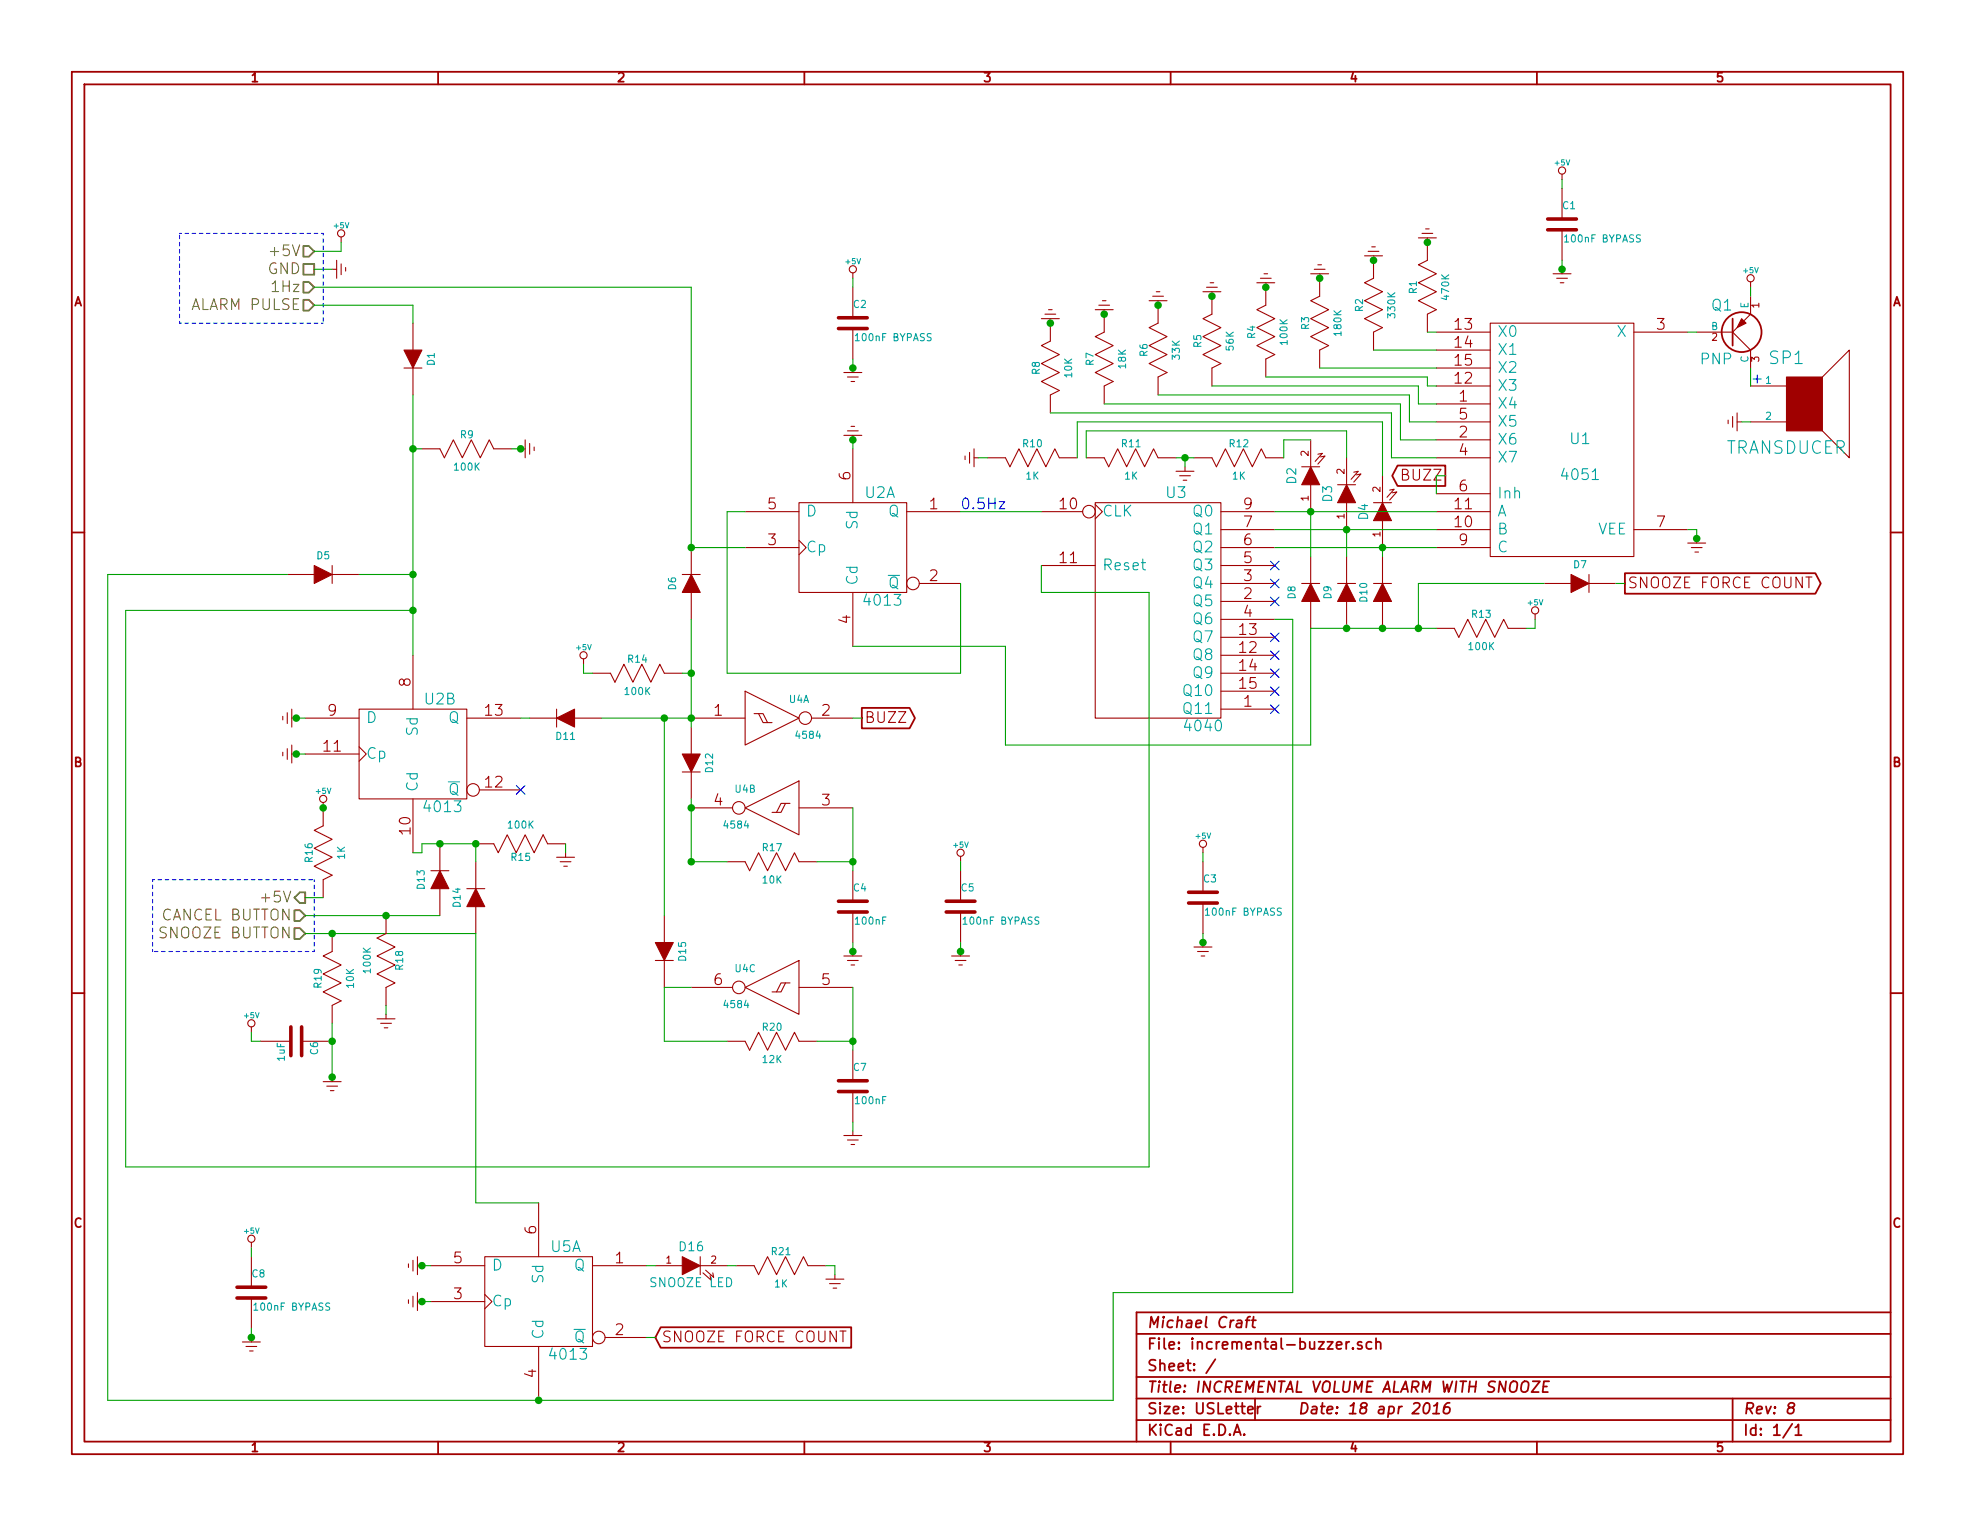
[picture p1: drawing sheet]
EESchema Schematic File Version 2
LIBS:power
LIBS:device
LIBS:transistors
LIBS:conn
LIBS:linear
LIBS:regul
LIBS:74xx
LIBS:cmos4000
LIBS:adc-dac
LIBS:memory
LIBS:xilinx
LIBS:special
LIBS:microcontrollers
LIBS:dsp
LIBS:microchip
LIBS:analog_switches
LIBS:motorola
LIBS:texas
LIBS:intel
LIBS:audio
LIBS:interface
LIBS:digital-audio
LIBS:philips
LIBS:display
LIBS:cypress
LIBS:siliconi
LIBS:opto
LIBS:atmel
LIBS:contrib
LIBS:valves
LIBS:kicad-custom-parts
LIBS:incremental-buzzer-cache
EELAYER 27 0
EELAYER END
$Descr USLetter 11000 8500
encoding utf-8
Sheet 1 1
Title "INCREMENTAL VOLUME ALARM WITH SNOOZE"
Date "18 apr 2016"
Rev "8"
Comp "Michael Craft"
Comment1 ""
Comment2 ""
Comment3 ""
Comment4 ""
$EndDescr
$Comp
L 4013 U2
U 1 1
P 4750 3050
F 0 "U2" H 4900 3350 60  0000 C CNN
F 1 "4013" H 4800 2750 60  0000 L CNN
F 2 "" H 4750 3050 60  0000 C CNN
F 3 "" H 4750 3050 60  0000 C CNN
	1    4750 3050
	1    0    0    -1  
$EndComp
$Comp
L 4584 U4
U 1 1
P 4300 4000
F 0 "U4" H 4450 4100 40  0000 C CNN
F 1 "4584" H 4500 3900 40  0000 C CNN
F 2 "~" H 4250 4000 60  0000 C CNN
F 3 "~" H 4250 4000 60  0000 C CNN
	1    4300 4000
	1    0    0    -1  
$EndComp
$Comp
L 4040 U3
U 1 1
P 6450 3400
F 0 "U3" H 6550 4050 60  0000 C CNN
F 1 "4040" H 6700 2750 60  0000 C CNN
F 2 "" H 6450 3400 60  0000 C CNN
F 3 "" H 6450 3400 60  0000 C CNN
	1    6450 3400
	1    0    0    -1  
$EndComp
$Comp
L 4051 U1
U 1 1
P 8700 2450
F 0 "U1" H 8800 2450 60  0000 C CNN
F 1 "4051" H 8800 2250 60  0000 C CNN
F 2 "" H 8700 2450 60  0000 C CNN
F 3 "" H 8700 2450 60  0000 C CNN
	1    8700 2450
	1    0    0    -1  
$EndComp
Text HLabel 1750 1400 0    60   Input ~ 0
+5V
Text HLabel 1750 1500 0    60   UnSpc ~ 0
GND
Text HLabel 1750 1600 0    60   Input ~ 0
1Hz
$Comp
L USGND #PWR17
U 1 1
P 4750 2450
F 0 "#PWR17" H 4750 2450 30  0001 C CNN
F 1 "GND" H 4750 2380 30  0001 C CNN
F 2 "" H 4750 2450 60  0000 C CNN
F 3 "" H 4750 2450 60  0000 C CNN
	1    4750 2450
	-1   0    0    1   
$EndComp
$Comp
L USGND #PWR5
U 1 1
P 1850 1500
F 0 "#PWR5" H 1850 1500 30  0001 C CNN
F 1 "GND" H 1850 1430 30  0001 C CNN
F 2 "" H 1850 1500 60  0000 C CNN
F 3 "" H 1850 1500 60  0000 C CNN
	1    1850 1500
	0    -1   -1   0   
$EndComp
Text Notes 5350 2850 0    60   ~ 0
0.5Hz
$Comp
L 4584 U4
U 2 1
P 4300 4500
F 0 "U4" H 4450 4600 40  0000 C CNN
F 1 "4584" H 4500 4400 40  0000 C CNN
F 2 "~" H 4250 4500 60  0000 C CNN
F 3 "~" H 4250 4500 60  0000 C CNN
	2    4300 4500
	-1   0    0    -1  
$EndComp
$Comp
L DIODE D6
U 1 1
P 3850 3250
F 0 "D6" H 3850 3350 40  0000 C CNN
F 1 "DIODE" H 3850 3150 40  0001 C CNN
F 2 "~" H 3850 3250 60  0000 C CNN
F 3 "~" H 3850 3250 60  0000 C CNN
	1    3850 3250
	0    -1   -1   0   
$EndComp
$Comp
L DIODE D12
U 1 1
P 3850 4250
F 0 "D12" H 3850 4350 40  0000 C CNN
F 1 "DIODE" H 3850 4150 40  0001 C CNN
F 2 "~" H 3850 4250 60  0000 C CNN
F 3 "~" H 3850 4250 60  0000 C CNN
	1    3850 4250
	0    1    1    0   
$EndComp
$Comp
L USR R17
U 1 1
P 4300 4800
F 0 "R17" V 4380 4800 40  0000 C CNN
F 1 "10K" V 4200 4800 40  0000 C CNN
F 2 "~" V 4230 4800 30  0000 C CNN
F 3 "~" H 4300 4800 30  0000 C CNN
	1    4300 4800
	0    -1   -1   0   
$EndComp
$Comp
L USR R14
U 1 1
P 3550 3750
F 0 "R14" V 3630 3750 40  0000 C CNN
F 1 "100K" V 3450 3750 40  0000 C CNN
F 2 "~" V 3480 3750 30  0000 C CNN
F 3 "~" H 3550 3750 30  0000 C CNN
	1    3550 3750
	0    -1   -1   0   
$EndComp
$Comp
L +5V #PWR23
U 1 1
P 3250 3700
F 0 "#PWR23" H 3250 3790 20  0001 C CNN
F 1 "+5V" H 3250 3790 30  0000 C CNN
F 2 "" H 3250 3700 60  0000 C CNN
F 3 "" H 3250 3700 60  0000 C CNN
	1    3250 3700
	1    0    0    -1  
$EndComp
$Comp
L C C4
U 1 1
P 4750 5050
F 0 "C4" H 4750 5150 40  0000 L CNN
F 1 "100nF" H 4756 4965 40  0000 L CNN
F 2 "~" H 4788 4900 30  0000 C CNN
F 3 "~" H 4750 5050 60  0000 C CNN
	1    4750 5050
	1    0    0    -1  
$EndComp
$Comp
L USGND #PWR31
U 1 1
P 4750 5300
F 0 "#PWR31" H 4750 5300 30  0001 C CNN
F 1 "GND" H 4750 5230 30  0001 C CNN
F 2 "" H 4750 5300 60  0000 C CNN
F 3 "" H 4750 5300 60  0000 C CNN
	1    4750 5300
	1    0    0    -1  
$EndComp
$Comp
L C C5
U 1 1
P 5350 5050
F 0 "C5" H 5350 5150 40  0000 L CNN
F 1 "100nF BYPASS" H 5356 4965 40  0000 L CNN
F 2 "~" H 5388 4900 30  0000 C CNN
F 3 "~" H 5350 5050 60  0000 C CNN
	1    5350 5050
	1    0    0    -1  
$EndComp
$Comp
L +5V #PWR29
U 1 1
P 5350 4800
F 0 "#PWR29" H 5350 4890 20  0001 C CNN
F 1 "+5V" H 5350 4890 30  0000 C CNN
F 2 "" H 5350 4800 60  0000 C CNN
F 3 "" H 5350 4800 60  0000 C CNN
	1    5350 4800
	1    0    0    -1  
$EndComp
$Comp
L USGND #PWR32
U 1 1
P 5350 5300
F 0 "#PWR32" H 5350 5300 30  0001 C CNN
F 1 "GND" H 5350 5230 30  0001 C CNN
F 2 "" H 5350 5300 60  0000 C CNN
F 3 "" H 5350 5300 60  0000 C CNN
	1    5350 5300
	1    0    0    -1  
$EndComp
$Comp
L C C2
U 1 1
P 4750 1800
F 0 "C2" H 4750 1900 40  0000 L CNN
F 1 "100nF BYPASS" H 4756 1715 40  0000 L CNN
F 2 "~" H 4788 1650 30  0000 C CNN
F 3 "~" H 4750 1800 60  0000 C CNN
	1    4750 1800
	1    0    0    -1  
$EndComp
$Comp
L +5V #PWR7
U 1 1
P 4750 1550
F 0 "#PWR7" H 4750 1640 20  0001 C CNN
F 1 "+5V" H 4750 1640 30  0000 C CNN
F 2 "" H 4750 1550 60  0000 C CNN
F 3 "" H 4750 1550 60  0000 C CNN
	1    4750 1550
	1    0    0    -1  
$EndComp
$Comp
L USGND #PWR15
U 1 1
P 4750 2050
F 0 "#PWR15" H 4750 2050 30  0001 C CNN
F 1 "GND" H 4750 1980 30  0001 C CNN
F 2 "" H 4750 2050 60  0000 C CNN
F 3 "" H 4750 2050 60  0000 C CNN
	1    4750 2050
	1    0    0    -1  
$EndComp
$Comp
L C C3
U 1 1
P 6700 5000
F 0 "C3" H 6700 5100 40  0000 L CNN
F 1 "100nF BYPASS" H 6706 4915 40  0000 L CNN
F 2 "~" H 6738 4850 30  0000 C CNN
F 3 "~" H 6700 5000 60  0000 C CNN
	1    6700 5000
	1    0    0    -1  
$EndComp
$Comp
L +5V #PWR28
U 1 1
P 6700 4750
F 0 "#PWR28" H 6700 4840 20  0001 C CNN
F 1 "+5V" H 6700 4840 30  0000 C CNN
F 2 "" H 6700 4750 60  0000 C CNN
F 3 "" H 6700 4750 60  0000 C CNN
	1    6700 4750
	1    0    0    -1  
$EndComp
$Comp
L USGND #PWR30
U 1 1
P 6700 5250
F 0 "#PWR30" H 6700 5250 30  0001 C CNN
F 1 "GND" H 6700 5180 30  0001 C CNN
F 2 "" H 6700 5250 60  0000 C CNN
F 3 "" H 6700 5250 60  0000 C CNN
	1    6700 5250
	1    0    0    -1  
$EndComp
$Comp
L C C1
U 1 1
P 8700 1250
F 0 "C1" H 8700 1350 40  0000 L CNN
F 1 "100nF BYPASS" H 8706 1165 40  0000 L CNN
F 2 "~" H 8738 1100 30  0000 C CNN
F 3 "~" H 8700 1250 60  0000 C CNN
	1    8700 1250
	1    0    0    -1  
$EndComp
$Comp
L +5V #PWR1
U 1 1
P 8700 1000
F 0 "#PWR1" H 8700 1090 20  0001 C CNN
F 1 "+5V" H 8700 1090 30  0000 C CNN
F 2 "" H 8700 1000 60  0000 C CNN
F 3 "" H 8700 1000 60  0000 C CNN
	1    8700 1000
	1    0    0    -1  
$EndComp
$Comp
L USGND #PWR6
U 1 1
P 8700 1500
F 0 "#PWR6" H 8700 1500 30  0001 C CNN
F 1 "GND" H 8700 1430 30  0001 C CNN
F 2 "" H 8700 1500 60  0000 C CNN
F 3 "" H 8700 1500 60  0000 C CNN
	1    8700 1500
	1    0    0    -1  
$EndComp
NoConn ~ 7100 3150
NoConn ~ 7100 3250
NoConn ~ 7100 3350
NoConn ~ 7100 3550
NoConn ~ 7100 3650
NoConn ~ 7100 3750
NoConn ~ 7100 3850
NoConn ~ 7100 3950
$Comp
L 4584 U4
U 3 1
P 4300 5500
F 0 "U4" H 4450 5600 40  0000 C CNN
F 1 "4584" H 4500 5400 40  0000 C CNN
F 2 "~" H 4250 5500 60  0000 C CNN
F 3 "~" H 4250 5500 60  0000 C CNN
	3    4300 5500
	-1   0    0    -1  
$EndComp
$Comp
L DIODE D15
U 1 1
P 3700 5300
F 0 "D15" H 3700 5400 40  0000 C CNN
F 1 "DIODE" H 3700 5200 40  0001 C CNN
F 2 "~" H 3700 5300 60  0000 C CNN
F 3 "~" H 3700 5300 60  0000 C CNN
	1    3700 5300
	0    1    1    0   
$EndComp
$Comp
L USR R20
U 1 1
P 4300 5800
F 0 "R20" V 4380 5800 40  0000 C CNN
F 1 "12K" V 4200 5800 40  0000 C CNN
F 2 "~" V 4230 5800 30  0000 C CNN
F 3 "~" H 4300 5800 30  0000 C CNN
	1    4300 5800
	0    -1   -1   0   
$EndComp
$Comp
L C C7
U 1 1
P 4750 6050
F 0 "C7" H 4750 6150 40  0000 L CNN
F 1 "100nF" H 4756 5965 40  0000 L CNN
F 2 "~" H 4788 5900 30  0000 C CNN
F 3 "~" H 4750 6050 60  0000 C CNN
	1    4750 6050
	1    0    0    -1  
$EndComp
$Comp
L USGND #PWR36
U 1 1
P 4750 6300
F 0 "#PWR36" H 4750 6300 30  0001 C CNN
F 1 "GND" H 4750 6230 30  0001 C CNN
F 2 "" H 4750 6300 60  0000 C CNN
F 3 "" H 4750 6300 60  0000 C CNN
	1    4750 6300
	1    0    0    -1  
$EndComp
$Comp
L DIODE D8
U 1 1
P 7300 3300
F 0 "D8" H 7300 3400 40  0000 C CNN
F 1 "DIODE" H 7300 3200 40  0001 C CNN
F 2 "~" H 7300 3300 60  0000 C CNN
F 3 "~" H 7300 3300 60  0000 C CNN
	1    7300 3300
	0    -1   -1   0   
$EndComp
$Comp
L DIODE D9
U 1 1
P 7500 3300
F 0 "D9" H 7500 3400 40  0000 C CNN
F 1 "DIODE" H 7500 3200 40  0001 C CNN
F 2 "~" H 7500 3300 60  0000 C CNN
F 3 "~" H 7500 3300 60  0000 C CNN
	1    7500 3300
	0    -1   -1   0   
$EndComp
$Comp
L DIODE D10
U 1 1
P 7700 3300
F 0 "D10" H 7700 3400 40  0000 C CNN
F 1 "DIODE" H 7700 3200 40  0001 C CNN
F 2 "~" H 7700 3300 60  0000 C CNN
F 3 "~" H 7700 3300 60  0000 C CNN
	1    7700 3300
	0    -1   -1   0   
$EndComp
$Comp
L USR R13
U 1 1
P 8250 3500
F 0 "R13" V 8330 3500 40  0000 C CNN
F 1 "100K" V 8150 3500 40  0000 C CNN
F 2 "~" V 8180 3500 30  0000 C CNN
F 3 "~" H 8250 3500 30  0000 C CNN
	1    8250 3500
	0    -1   -1   0   
$EndComp
$Comp
L +5V #PWR22
U 1 1
P 8550 3450
F 0 "#PWR22" H 8550 3540 20  0001 C CNN
F 1 "+5V" H 8550 3540 30  0000 C CNN
F 2 "" H 8550 3450 60  0000 C CNN
F 3 "" H 8550 3450 60  0000 C CNN
	1    8550 3450
	1    0    0    -1  
$EndComp
$Comp
L SPEAKER SP1
U 1 1
P 10050 2250
F 0 "SP1" H 9950 2500 70  0000 C CNN
F 1 "TRANSDUCER" H 9950 2000 70  0000 C CNN
F 2 "~" H 10050 2250 60  0000 C CNN
F 3 "~" H 10050 2250 60  0000 C CNN
	1    10050 2250
	1    0    0    -1  
$EndComp
Text Notes 9750 2150 0    60   ~ 0
+
$Comp
L USGND #PWR21
U 1 1
P 9450 3000
F 0 "#PWR21" H 9450 3000 30  0001 C CNN
F 1 "GND" H 9450 2930 30  0001 C CNN
F 2 "" H 9450 3000 60  0000 C CNN
F 3 "" H 9450 3000 60  0000 C CNN
	1    9450 3000
	1    0    0    -1  
$EndComp
$Comp
L PNP Q1
U 1 1
P 9650 1850
F 0 "Q1" H 9650 1700 60  0000 R CNN
F 1 "PNP" H 9650 2000 60  0000 R CNN
F 2 "~" H 9650 1850 60  0000 C CNN
F 3 "~" H 9650 1850 60  0000 C CNN
	1    9650 1850
	1    0    0    1   
$EndComp
$Comp
L USR R8
U 1 1
P 5850 2050
F 0 "R8" V 5930 2050 40  0000 C CNN
F 1 "10K" V 5750 2050 40  0000 C CNN
F 2 "~" V 5780 2050 30  0000 C CNN
F 3 "~" H 5850 2050 30  0000 C CNN
	1    5850 2050
	-1   0    0    1   
$EndComp
$Comp
L 4013 U2
U 2 1
P 2300 4200
F 0 "U2" H 2450 4500 60  0000 C CNN
F 1 "4013" H 2350 3900 60  0000 L CNN
F 2 "" H 2300 4200 60  0000 C CNN
F 3 "" H 2300 4200 60  0000 C CNN
	2    2300 4200
	1    0    0    -1  
$EndComp
$Comp
L DIODE D11
U 1 1
P 3150 4000
F 0 "D11" H 3150 4100 40  0000 C CNN
F 1 "DIODE" H 3150 3900 40  0001 C CNN
F 2 "~" H 3150 4000 60  0000 C CNN
F 3 "~" H 3150 4000 60  0000 C CNN
	1    3150 4000
	-1   0    0    1   
$EndComp
NoConn ~ 2900 4400
$Comp
L USGND #PWR24
U 1 1
P 1650 4000
F 0 "#PWR24" H 1650 4000 30  0001 C CNN
F 1 "GND" H 1650 3930 30  0001 C CNN
F 2 "" H 1650 4000 60  0000 C CNN
F 3 "" H 1650 4000 60  0000 C CNN
	1    1650 4000
	0    1    1    0   
$EndComp
$Comp
L USGND #PWR25
U 1 1
P 1650 4200
F 0 "#PWR25" H 1650 4200 30  0001 C CNN
F 1 "GND" H 1650 4130 30  0001 C CNN
F 2 "" H 1650 4200 60  0000 C CNN
F 3 "" H 1650 4200 60  0000 C CNN
	1    1650 4200
	0    1    1    0   
$EndComp
Text HLabel 1750 1700 0    60   Input ~ 0
ALARM PULSE
Text HLabel 1700 5100 0    60   Input ~ 0
CANCEL BUTTON
Text HLabel 1700 5200 0    60   Input ~ 0
SNOOZE BUTTON
Text HLabel 1700 5000 0    60   Output ~ 0
+5V
$Comp
L +5V #PWR2
U 1 1
P 1900 1350
F 0 "#PWR2" H 1900 1440 20  0001 C CNN
F 1 "+5V" H 1900 1440 30  0000 C CNN
F 2 "" H 1900 1350 60  0000 C CNN
F 3 "" H 1900 1350 60  0000 C CNN
	1    1900 1350
	1    0    0    -1  
$EndComp
$Comp
L +5V #PWR26
U 1 1
P 1800 4500
F 0 "#PWR26" H 1800 4590 20  0001 C CNN
F 1 "+5V" H 1800 4590 30  0000 C CNN
F 2 "" H 1800 4500 60  0000 C CNN
F 3 "" H 1800 4500 60  0000 C CNN
	1    1800 4500
	1    0    0    -1  
$EndComp
$Comp
L 4013 U5
U 1 1
P 3000 7250
F 0 "U5" H 3150 7550 60  0000 C CNN
F 1 "4013" H 3050 6950 60  0000 L CNN
F 2 "" H 3000 7250 60  0000 C CNN
F 3 "" H 3000 7250 60  0000 C CNN
	1    3000 7250
	1    0    0    -1  
$EndComp
$Comp
L USR R19
U 1 1
P 1850 5450
F 0 "R19" V 1930 5450 40  0000 C CNN
F 1 "10K" V 1750 5450 40  0000 C CNN
F 2 "~" V 1780 5450 30  0000 C CNN
F 3 "~" H 1850 5450 30  0000 C CNN
	1    1850 5450
	-1   0    0    1   
$EndComp
$Comp
L USGND #PWR35
U 1 1
P 1850 6000
F 0 "#PWR35" H 1850 6000 30  0001 C CNN
F 1 "GND" H 1850 5930 30  0001 C CNN
F 2 "" H 1850 6000 60  0000 C CNN
F 3 "" H 1850 6000 60  0000 C CNN
	1    1850 6000
	1    0    0    -1  
$EndComp
$Comp
L USGND #PWR38
U 1 1
P 2350 7050
F 0 "#PWR38" H 2350 7050 30  0001 C CNN
F 1 "GND" H 2350 6980 30  0001 C CNN
F 2 "" H 2350 7050 60  0000 C CNN
F 3 "" H 2350 7050 60  0000 C CNN
	1    2350 7050
	0    1    1    0   
$EndComp
$Comp
L USGND #PWR40
U 1 1
P 2350 7250
F 0 "#PWR40" H 2350 7250 30  0001 C CNN
F 1 "GND" H 2350 7180 30  0001 C CNN
F 2 "" H 2350 7250 60  0000 C CNN
F 3 "" H 2350 7250 60  0000 C CNN
	1    2350 7250
	0    1    1    0   
$EndComp
$Comp
L DIODE D1
U 1 1
P 2300 2000
F 0 "D1" H 2300 2100 40  0000 C CNN
F 1 "DIODE" H 2300 1900 40  0001 C CNN
F 2 "~" H 2300 2000 60  0000 C CNN
F 3 "~" H 2300 2000 60  0000 C CNN
	1    2300 2000
	0    1    1    0   
$EndComp
$Comp
L DIODE D5
U 1 1
P 1800 3200
F 0 "D5" H 1800 3300 40  0000 C CNN
F 1 "DIODE" H 1800 3100 40  0001 C CNN
F 2 "~" H 1800 3200 60  0000 C CNN
F 3 "~" H 1800 3200 60  0000 C CNN
	1    1800 3200
	1    0    0    -1  
$EndComp
$Comp
L C C8
U 1 1
P 1400 7200
F 0 "C8" H 1400 7300 40  0000 L CNN
F 1 "100nF BYPASS" H 1406 7115 40  0000 L CNN
F 2 "~" H 1438 7050 30  0000 C CNN
F 3 "~" H 1400 7200 60  0000 C CNN
	1    1400 7200
	1    0    0    -1  
$EndComp
$Comp
L +5V #PWR37
U 1 1
P 1400 6950
F 0 "#PWR37" H 1400 7040 20  0001 C CNN
F 1 "+5V" H 1400 7040 30  0000 C CNN
F 2 "" H 1400 6950 60  0000 C CNN
F 3 "" H 1400 6950 60  0000 C CNN
	1    1400 6950
	1    0    0    -1  
$EndComp
$Comp
L USGND #PWR41
U 1 1
P 1400 7450
F 0 "#PWR41" H 1400 7450 30  0001 C CNN
F 1 "GND" H 1400 7380 30  0001 C CNN
F 2 "" H 1400 7450 60  0000 C CNN
F 3 "" H 1400 7450 60  0000 C CNN
	1    1400 7450
	1    0    0    -1  
$EndComp
$Comp
L USR R9
U 1 1
P 2600 2500
F 0 "R9" V 2680 2500 40  0000 C CNN
F 1 "100K" V 2500 2500 40  0000 C CNN
F 2 "~" V 2530 2500 30  0000 C CNN
F 3 "~" H 2600 2500 30  0000 C CNN
	1    2600 2500
	0    -1   -1   0   
$EndComp
$Comp
L USGND #PWR18
U 1 1
P 2900 2500
F 0 "#PWR18" H 2900 2500 30  0001 C CNN
F 1 "GND" H 2900 2430 30  0001 C CNN
F 2 "" H 2900 2500 60  0000 C CNN
F 3 "" H 2900 2500 60  0000 C CNN
	1    2900 2500
	0    -1   -1   0   
$EndComp
$Comp
L DIODE D7
U 1 1
P 8800 3250
F 0 "D7" H 8800 3350 40  0000 C CNN
F 1 "DIODE" H 8800 3150 40  0001 C CNN
F 2 "~" H 8800 3250 60  0000 C CNN
F 3 "~" H 8800 3250 60  0000 C CNN
	1    8800 3250
	1    0    0    -1  
$EndComp
$Comp
L LED D2
U 1 1
P 7300 2650
F 0 "D2" H 7300 2750 50  0000 C CNN
F 1 "LED" H 7300 2550 50  0001 C CNN
F 2 "~" H 7300 2650 60  0000 C CNN
F 3 "~" H 7300 2650 60  0000 C CNN
	1    7300 2650
	0    -1   -1   0   
$EndComp
$Comp
L LED D3
U 1 1
P 7500 2750
F 0 "D3" H 7500 2850 50  0000 C CNN
F 1 "LED" H 7500 2650 50  0001 C CNN
F 2 "~" H 7500 2750 60  0000 C CNN
F 3 "~" H 7500 2750 60  0000 C CNN
	1    7500 2750
	0    -1   -1   0   
$EndComp
$Comp
L LED D4
U 1 1
P 7700 2850
F 0 "D4" H 7700 2950 50  0000 C CNN
F 1 "LED" H 7700 2750 50  0001 C CNN
F 2 "~" H 7700 2850 60  0000 C CNN
F 3 "~" H 7700 2850 60  0000 C CNN
	1    7700 2850
	0    -1   -1   0   
$EndComp
$Comp
L USR R12
U 1 1
P 6900 2550
F 0 "R12" V 6980 2550 40  0000 C CNN
F 1 "1K" V 6800 2550 40  0000 C CNN
F 2 "~" V 6830 2550 30  0000 C CNN
F 3 "~" H 6900 2550 30  0000 C CNN
	1    6900 2550
	0    -1   -1   0   
$EndComp
$Comp
L USR R11
U 1 1
P 6300 2550
F 0 "R11" V 6380 2550 40  0000 C CNN
F 1 "1K" V 6200 2550 40  0000 C CNN
F 2 "~" V 6230 2550 30  0000 C CNN
F 3 "~" H 6300 2550 30  0000 C CNN
	1    6300 2550
	0    -1   -1   0   
$EndComp
$Comp
L USGND #PWR20
U 1 1
P 6600 2600
F 0 "#PWR20" H 6600 2600 30  0001 C CNN
F 1 "GND" H 6600 2530 30  0001 C CNN
F 2 "" H 6600 2600 60  0000 C CNN
F 3 "" H 6600 2600 60  0000 C CNN
	1    6600 2600
	1    0    0    -1  
$EndComp
$Comp
L USR R10
U 1 1
P 5750 2550
F 0 "R10" V 5830 2550 40  0000 C CNN
F 1 "1K" V 5650 2550 40  0000 C CNN
F 2 "~" V 5680 2550 30  0000 C CNN
F 3 "~" H 5750 2550 30  0000 C CNN
	1    5750 2550
	0    -1   -1   0   
$EndComp
$Comp
L USGND #PWR19
U 1 1
P 5450 2550
F 0 "#PWR19" H 5450 2550 30  0001 C CNN
F 1 "GND" H 5450 2480 30  0001 C CNN
F 2 "" H 5450 2550 60  0000 C CNN
F 3 "" H 5450 2550 60  0000 C CNN
	1    5450 2550
	0    1    1    0   
$EndComp
Wire Wire Line
	4750 2500 4750 2450
Wire Wire Line
	5350 3250 5350 3750
Wire Wire Line
	5350 3750 4050 3750
Wire Wire Line
	4050 3750 4050 2850
Wire Wire Line
	4050 2850 4150 2850
Wire Wire Line
	1750 1500 1850 1500
Connection ~ 3850 3050
Wire Wire Line
	3850 3450 3850 4050
Connection ~ 3850 4000
Wire Wire Line
	3850 4800 4050 4800
Connection ~ 3850 4500
Wire Wire Line
	4550 4800 4750 4800
Wire Wire Line
	4750 4500 4750 4850
Wire Wire Line
	3800 3750 3850 3750
Connection ~ 3850 3750
Wire Wire Line
	3250 3700 3250 3750
Wire Wire Line
	3250 3750 3300 3750
Connection ~ 4750 4800
Wire Wire Line
	4750 5250 4750 5300
Wire Wire Line
	5350 4800 5350 4850
Wire Wire Line
	5350 5250 5350 5300
Wire Wire Line
	7100 2850 8000 2850
Wire Wire Line
	7100 2950 8000 2950
Wire Wire Line
	7100 3050 8000 3050
Wire Wire Line
	4750 1550 4750 1600
Wire Wire Line
	4750 2000 4750 2050
Wire Wire Line
	6700 4750 6700 4800
Wire Wire Line
	6700 5200 6700 5250
Wire Wire Line
	8700 1050 8700 1000
Wire Wire Line
	8700 1450 8700 1500
Connection ~ 3850 4800
Wire Wire Line
	3850 4450 3850 4800
Wire Wire Line
	3850 5500 3700 5500
Wire Wire Line
	3350 4000 3850 4000
Wire Wire Line
	3700 4000 3700 5100
Wire Wire Line
	4750 5500 4750 5850
Wire Wire Line
	4750 5800 4550 5800
Wire Wire Line
	4050 5800 3700 5800
Wire Wire Line
	3700 5800 3700 5500
Connection ~ 4750 5800
Wire Wire Line
	4750 6250 4750 6300
Wire Wire Line
	7300 3100 7300 2850
Wire Wire Line
	7500 3100 7500 2950
Wire Wire Line
	7700 3050 7700 3100
Wire Wire Line
	7300 3500 8000 3500
Connection ~ 7500 3500
Connection ~ 7700 3500
Wire Wire Line
	7300 3500 7300 4150
Wire Wire Line
	9400 2950 9450 2950
Wire Wire Line
	9450 2950 9450 3000
Connection ~ 3700 4000
Wire Wire Line
	2900 4000 2950 4000
Wire Wire Line
	1700 4000 1650 4000
Wire Wire Line
	1700 4200 1650 4200
Wire Notes Line
	1800 1300 1800 1800
Wire Notes Line
	1800 1800 1000 1800
Wire Notes Line
	1000 1800 1000 1300
Wire Notes Line
	1000 1300 1800 1300
Wire Wire Line
	2300 2200 2300 3650
Wire Notes Line
	1750 4900 1750 5300
Wire Notes Line
	1750 5300 850  5300
Wire Notes Line
	850  5300 850  4900
Wire Notes Line
	850  4900 1750 4900
Wire Wire Line
	1750 1400 1900 1400
Wire Wire Line
	1900 1400 1900 1350
Wire Wire Line
	5800 3150 5800 3300
Wire Wire Line
	5800 3300 6400 3300
Wire Wire Line
	6400 3300 6400 6500
Wire Wire Line
	6400 6500 700  6500
Wire Wire Line
	1850 5700 1850 6000
Wire Wire Line
	2350 7050 2400 7050
Wire Wire Line
	2350 7250 2400 7250
Wire Wire Line
	7100 3450 7200 3450
Wire Wire Line
	7200 3450 7200 7200
Wire Wire Line
	600  7800 6200 7800
Wire Wire Line
	600  7800 600  3200
Connection ~ 3000 7800
Wire Wire Line
	1750 1700 2300 1700
Wire Wire Line
	2300 1700 2300 1800
Wire Wire Line
	600  3200 1600 3200
Wire Wire Line
	2000 3200 2300 3200
Connection ~ 2300 3200
Wire Wire Line
	1750 1600 3850 1600
Wire Wire Line
	3850 1600 3850 3050
Wire Wire Line
	3850 3050 4150 3050
Wire Wire Line
	1400 6950 1400 7000
Wire Wire Line
	1400 7400 1400 7450
Wire Wire Line
	2350 2500 2300 2500
Connection ~ 2300 2500
Wire Wire Line
	2850 2500 2900 2500
Wire Wire Line
	8500 3500 8550 3500
Wire Wire Line
	8550 3500 8550 3450
Wire Wire Line
	8600 3250 7900 3250
Wire Wire Line
	7900 3250 7900 3500
Connection ~ 7900 3500
Connection ~ 4750 2050
Connection ~ 4750 2450
Connection ~ 2900 2500
Connection ~ 1850 6000
Connection ~ 1400 7450
Connection ~ 2350 7250
Connection ~ 2350 7050
Connection ~ 6700 5250
Connection ~ 5350 5300
Connection ~ 4750 5300
Connection ~ 9450 3000
Connection ~ 1650 4000
Connection ~ 1650 4200
Connection ~ 8700 1500
Connection ~ 7300 2850
Connection ~ 7500 2950
Connection ~ 7700 3050
Wire Wire Line
	6550 2550 6650 2550
Wire Wire Line
	6600 2550 6600 2600
Connection ~ 6600 2550
Wire Wire Line
	7300 2450 7150 2450
Wire Wire Line
	7150 2450 7150 2550
Wire Wire Line
	7500 2550 7500 2400
Wire Wire Line
	7500 2400 6050 2400
Wire Wire Line
	6050 2400 6050 2550
Wire Wire Line
	5500 2550 5450 2550
Wire Wire Line
	6000 2550 6000 2350
Wire Wire Line
	6000 2350 7700 2350
Wire Wire Line
	7700 2350 7700 2650
Wire Wire Line
	8000 2550 7750 2550
Wire Wire Line
	7750 2300 7750 2550
Wire Wire Line
	8000 2450 7800 2450
Wire Wire Line
	7800 2450 7800 2250
Wire Wire Line
	8000 2350 7850 2350
Wire Wire Line
	7850 2350 7850 2200
Wire Wire Line
	8000 2250 7900 2250
Wire Wire Line
	7900 2250 7900 2150
Wire Wire Line
	7950 2100 7950 2150
Wire Wire Line
	7950 2150 8000 2150
Text GLabel 4800 4000 2    60   Output ~ 0
BUZZ
Wire Wire Line
	4750 4000 4800 4000
Text GLabel 8050 2650 0    60   Output ~ 0
BUZZ
Wire Wire Line
	8000 2750 8000 2650
Wire Wire Line
	8000 2650 8050 2650
Text GLabel 3650 7450 2    60   Input ~ 0
SNOOZE FORCE COUNT
Wire Wire Line
	7200 7200 6200 7200
Wire Wire Line
	6200 7200 6200 7800
Wire Wire Line
	3600 7450 3650 7450
Text GLabel 9050 3250 2    60   Output ~ 0
SNOOZE FORCE COUNT
Wire Wire Line
	9050 3250 9000 3250
Wire Wire Line
	2300 3400 700  3400
Wire Wire Line
	700  3400 700  6500
Connection ~ 2300 3400
$Comp
L DIODE D13
U 1 1
P 2450 4900
F 0 "D13" H 2450 5000 40  0000 C CNN
F 1 "DIODE" H 2450 4800 40  0001 C CNN
F 2 "~" H 2450 4900 60  0000 C CNN
F 3 "~" H 2450 4900 60  0000 C CNN
	1    2450 4900
	0    -1   -1   0   
$EndComp
$Comp
L DIODE D14
U 1 1
P 2650 5000
F 0 "D14" H 2650 5100 40  0000 C CNN
F 1 "DIODE" H 2650 4900 40  0001 C CNN
F 2 "~" H 2650 5000 60  0000 C CNN
F 3 "~" H 2650 5000 60  0000 C CNN
	1    2650 5000
	0    -1   -1   0   
$EndComp
$Comp
L USR R15
U 1 1
P 2900 4700
F 0 "R15" V 2980 4700 40  0000 C CNN
F 1 "100K" V 2800 4700 40  0000 C CNN
F 2 "~" V 2830 4700 30  0000 C CNN
F 3 "~" H 2900 4700 30  0000 C CNN
	1    2900 4700
	0    1    1    0   
$EndComp
Wire Wire Line
	1700 5200 2650 5200
Wire Wire Line
	2300 4750 2350 4750
Wire Wire Line
	2350 4750 2350 4700
Wire Wire Line
	2350 4700 2650 4700
Wire Wire Line
	2650 4700 2650 4800
Connection ~ 2450 4700
Connection ~ 2650 4700
$Comp
L USGND #PWR27
U 1 1
P 3150 4750
F 0 "#PWR27" H 3150 4750 30  0001 C CNN
F 1 "GND" H 3150 4680 30  0001 C CNN
F 2 "" H 3150 4750 60  0000 C CNN
F 3 "" H 3150 4750 60  0000 C CNN
	1    3150 4750
	1    0    0    -1  
$EndComp
Wire Wire Line
	3150 4700 3150 4750
$Comp
L USR R18
U 1 1
P 2150 5350
F 0 "R18" V 2230 5350 40  0000 C CNN
F 1 "100K" V 2050 5350 40  0000 C CNN
F 2 "~" V 2080 5350 30  0000 C CNN
F 3 "~" H 2150 5350 30  0000 C CNN
	1    2150 5350
	1    0    0    -1  
$EndComp
Wire Wire Line
	1700 5100 2450 5100
Wire Wire Line
	2650 5200 2650 6700
Wire Wire Line
	2650 6700 3000 6700
$Comp
L LED D16
U 1 1
P 3850 7050
F 0 "D16" H 3850 7150 50  0000 C CNN
F 1 "SNOOZE LED" H 3850 6950 50  0000 C CNN
F 2 "~" H 3850 7050 60  0000 C CNN
F 3 "~" H 3850 7050 60  0000 C CNN
	1    3850 7050
	1    0    0    -1  
$EndComp
Wire Wire Line
	3600 7050 3650 7050
$Comp
L USR R21
U 1 1
P 4350 7050
F 0 "R21" V 4430 7050 40  0000 C CNN
F 1 "1K" V 4250 7050 40  0000 C CNN
F 2 "~" V 4280 7050 30  0000 C CNN
F 3 "~" H 4350 7050 30  0000 C CNN
	1    4350 7050
	0    -1   -1   0   
$EndComp
Wire Wire Line
	4050 7050 4100 7050
$Comp
L USGND #PWR39
U 1 1
P 4650 7100
F 0 "#PWR39" H 4650 7100 30  0001 C CNN
F 1 "GND" H 4650 7030 30  0001 C CNN
F 2 "" H 4650 7100 60  0000 C CNN
F 3 "" H 4650 7100 60  0000 C CNN
	1    4650 7100
	1    0    0    -1  
$EndComp
Wire Wire Line
	4600 7050 4650 7050
Wire Wire Line
	4650 7050 4650 7100
Connection ~ 1850 5200
Connection ~ 2150 5100
$Comp
L USGND #PWR33
U 1 1
P 2150 5650
F 0 "#PWR33" H 2150 5650 30  0001 C CNN
F 1 "GND" H 2150 5580 30  0001 C CNN
F 2 "" H 2150 5650 60  0000 C CNN
F 3 "" H 2150 5650 60  0000 C CNN
	1    2150 5650
	1    0    0    -1  
$EndComp
Wire Wire Line
	2150 5600 2150 5650
Wire Wire Line
	5350 2850 5800 2850
Wire Wire Line
	7300 4150 5600 4150
Wire Wire Line
	5600 4150 5600 3600
Wire Wire Line
	5600 3600 4750 3600
Wire Wire Line
	9400 1850 9450 1850
Wire Wire Line
	9750 2050 9750 2150
$Comp
L +5V #PWR10
U 1 1
P 9750 1600
F 0 "#PWR10" H 9750 1690 20  0001 C CNN
F 1 "+5V" H 9750 1690 30  0000 C CNN
F 2 "" H 9750 1600 60  0000 C CNN
F 3 "" H 9750 1600 60  0000 C CNN
	1    9750 1600
	1    0    0    -1  
$EndComp
Wire Wire Line
	9750 1600 9750 1650
$Comp
L USGND #PWR16
U 1 1
P 9700 2350
F 0 "#PWR16" H 9700 2350 30  0001 C CNN
F 1 "GND" H 9700 2280 30  0001 C CNN
F 2 "" H 9700 2350 60  0000 C CNN
F 3 "" H 9700 2350 60  0000 C CNN
	1    9700 2350
	0    1    1    0   
$EndComp
Wire Wire Line
	9750 2350 9700 2350
$Comp
L C C6
U 1 1
P 1650 5800
F 0 "C6" H 1650 5900 40  0000 L CNN
F 1 "1uF" H 1656 5715 40  0000 L CNN
F 2 "~" H 1688 5650 30  0000 C CNN
F 3 "~" H 1650 5800 60  0000 C CNN
	1    1650 5800
	0    1    1    0   
$EndComp
Connection ~ 1850 5800
$Comp
L +5V #PWR34
U 1 1
P 1400 5750
F 0 "#PWR34" H 1400 5840 20  0001 C CNN
F 1 "+5V" H 1400 5840 30  0000 C CNN
F 2 "" H 1400 5750 60  0000 C CNN
F 3 "" H 1400 5750 60  0000 C CNN
	1    1400 5750
	1    0    0    -1  
$EndComp
Wire Wire Line
	1400 5750 1400 5800
Wire Wire Line
	1400 5800 1450 5800
$Comp
L USR R16
U 1 1
P 1800 4750
F 0 "R16" V 1880 4750 40  0000 C CNN
F 1 "1K" V 1700 4750 40  0000 C CNN
F 2 "~" V 1730 4750 30  0000 C CNN
F 3 "~" H 1800 4750 30  0000 C CNN
	1    1800 4750
	-1   0    0    1   
$EndComp
Wire Wire Line
	1700 5000 1800 5000
Connection ~ 1800 4500
Wire Wire Line
	5850 2300 7750 2300
$Comp
L USR R7
U 1 1
P 6150 2000
F 0 "R7" V 6230 2000 40  0000 C CNN
F 1 "18K" V 6050 2000 40  0000 C CNN
F 2 "~" V 6080 2000 30  0000 C CNN
F 3 "~" H 6150 2000 30  0000 C CNN
	1    6150 2000
	-1   0    0    1   
$EndComp
Wire Wire Line
	7800 2250 6150 2250
$Comp
L USGND #PWR13
U 1 1
P 6150 1750
F 0 "#PWR13" H 6150 1750 30  0001 C CNN
F 1 "GND" H 6150 1680 30  0001 C CNN
F 2 "" H 6150 1750 60  0000 C CNN
F 3 "" H 6150 1750 60  0000 C CNN
	1    6150 1750
	-1   0    0    1   
$EndComp
Connection ~ 6150 1750
$Comp
L USR R6
U 1 1
P 6450 1950
F 0 "R6" V 6530 1950 40  0000 C CNN
F 1 "33K" V 6350 1950 40  0000 C CNN
F 2 "~" V 6380 1950 30  0000 C CNN
F 3 "~" H 6450 1950 30  0000 C CNN
	1    6450 1950
	-1   0    0    1   
$EndComp
$Comp
L USGND #PWR12
U 1 1
P 6450 1700
F 0 "#PWR12" H 6450 1700 30  0001 C CNN
F 1 "GND" H 6450 1630 30  0001 C CNN
F 2 "" H 6450 1700 60  0000 C CNN
F 3 "" H 6450 1700 60  0000 C CNN
	1    6450 1700
	-1   0    0    1   
$EndComp
Connection ~ 6450 1700
Wire Wire Line
	7850 2200 6450 2200
$Comp
L USR R5
U 1 1
P 6750 1900
F 0 "R5" V 6830 1900 40  0000 C CNN
F 1 "56K" V 6650 1900 40  0000 C CNN
F 2 "~" V 6680 1900 30  0000 C CNN
F 3 "~" H 6750 1900 30  0000 C CNN
	1    6750 1900
	-1   0    0    1   
$EndComp
Wire Wire Line
	7900 2150 6750 2150
$Comp
L USGND #PWR11
U 1 1
P 6750 1650
F 0 "#PWR11" H 6750 1650 30  0001 C CNN
F 1 "GND" H 6750 1580 30  0001 C CNN
F 2 "" H 6750 1650 60  0000 C CNN
F 3 "" H 6750 1650 60  0000 C CNN
	1    6750 1650
	-1   0    0    1   
$EndComp
Connection ~ 6750 1650
$Comp
L USR R4
U 1 1
P 7050 1850
F 0 "R4" V 7130 1850 40  0000 C CNN
F 1 "100K" V 6950 1850 40  0000 C CNN
F 2 "~" V 6980 1850 30  0000 C CNN
F 3 "~" H 7050 1850 30  0000 C CNN
	1    7050 1850
	-1   0    0    1   
$EndComp
Wire Wire Line
	7050 2100 7950 2100
$Comp
L USGND #PWR9
U 1 1
P 7050 1600
F 0 "#PWR9" H 7050 1600 30  0001 C CNN
F 1 "GND" H 7050 1530 30  0001 C CNN
F 2 "" H 7050 1600 60  0000 C CNN
F 3 "" H 7050 1600 60  0000 C CNN
	1    7050 1600
	-1   0    0    1   
$EndComp
Connection ~ 7050 1600
$Comp
L USR R3
U 1 1
P 7350 1800
F 0 "R3" V 7430 1800 40  0000 C CNN
F 1 "180K" V 7250 1800 40  0000 C CNN
F 2 "~" V 7280 1800 30  0000 C CNN
F 3 "~" H 7350 1800 30  0000 C CNN
	1    7350 1800
	-1   0    0    1   
$EndComp
Wire Wire Line
	7350 2050 8000 2050
$Comp
L USGND #PWR8
U 1 1
P 7350 1550
F 0 "#PWR8" H 7350 1550 30  0001 C CNN
F 1 "GND" H 7350 1480 30  0001 C CNN
F 2 "" H 7350 1550 60  0000 C CNN
F 3 "" H 7350 1550 60  0000 C CNN
	1    7350 1550
	-1   0    0    1   
$EndComp
Connection ~ 7350 1550
$Comp
L USR R2
U 1 1
P 7650 1700
F 0 "R2" V 7730 1700 40  0000 C CNN
F 1 "330K" V 7550 1700 40  0000 C CNN
F 2 "~" V 7580 1700 30  0000 C CNN
F 3 "~" H 7650 1700 30  0000 C CNN
	1    7650 1700
	-1   0    0    1   
$EndComp
$Comp
L USR R1
U 1 1
P 7950 1600
F 0 "R1" V 8030 1600 40  0000 C CNN
F 1 "470K" V 7850 1600 40  0000 C CNN
F 2 "~" V 7880 1600 30  0000 C CNN
F 3 "~" H 7950 1600 30  0000 C CNN
	1    7950 1600
	-1   0    0    1   
$EndComp
Wire Wire Line
	7650 1950 8000 1950
Wire Wire Line
	7950 1850 8000 1850
$Comp
L USGND #PWR4
U 1 1
P 7650 1450
F 0 "#PWR4" H 7650 1450 30  0001 C CNN
F 1 "GND" H 7650 1380 30  0001 C CNN
F 2 "" H 7650 1450 60  0000 C CNN
F 3 "" H 7650 1450 60  0000 C CNN
	1    7650 1450
	-1   0    0    1   
$EndComp
$Comp
L USGND #PWR3
U 1 1
P 7950 1350
F 0 "#PWR3" H 7950 1350 30  0001 C CNN
F 1 "GND" H 7950 1280 30  0001 C CNN
F 2 "" H 7950 1350 60  0000 C CNN
F 3 "" H 7950 1350 60  0000 C CNN
	1    7950 1350
	-1   0    0    1   
$EndComp
Connection ~ 7950 1350
Connection ~ 7650 1450
$Comp
L USGND #PWR14
U 1 1
P 5850 1800
F 0 "#PWR14" H 5850 1800 30  0001 C CNN
F 1 "GND" H 5850 1730 30  0001 C CNN
F 2 "" H 5850 1800 60  0000 C CNN
F 3 "" H 5850 1800 60  0000 C CNN
	1    5850 1800
	-1   0    0    1   
$EndComp
Connection ~ 5850 1800
$EndSCHEMATC
